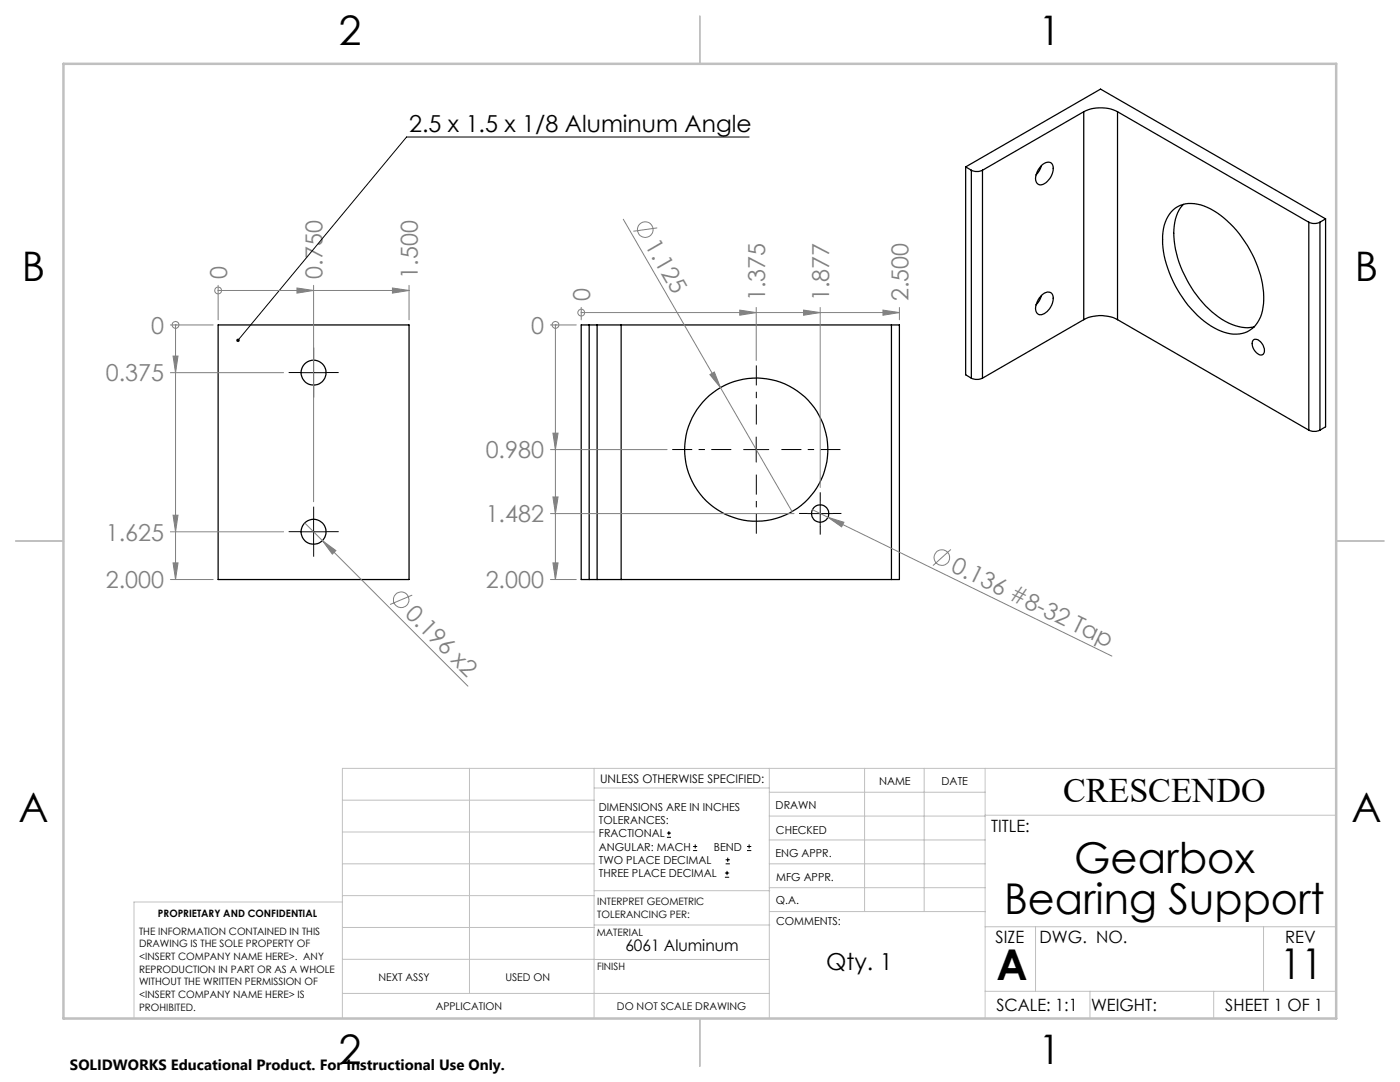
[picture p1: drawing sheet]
<svg xmlns="http://www.w3.org/2000/svg" width="279mm" height="216mm" viewBox="0 0 279 216" stroke-linecap="round" stroke-linejoin="round" font-family="sans-serif">
<g fill="none" stroke="#000" stroke-width=".25">
<path d="M192.7 33.3l26.9-15.5 44.9 25.9M192.7 33.3l1.2 .7M192.7 33.3v41.5l1.2 .7M193.9 34a2.62 2.62 0 0 0 2.2 0M193.9 34v41.5M196.1 34v41.5M207.9 33l-.5 1-.6 .9M207.9 33a1.4 1.4 0 0 1 2.1-.2 3.3 3.3 0 0 1-2.4 4.1 1.3 1.3 0 0 1-.8-1.9l.4-1.1zM216.3 22.3a7.6 7.6 0 0 1 6.7 0M216.3 22.3l-20.2 11.7M216.3 22.3v41.5M223 22.3l38.2 22"/>
<path d="M223 22.3v41.5M207.9 58.9l-.5 1.1-.6 .8M207.9 58.9a1.23 1.23 0 0 1 1.3-.6 1.23 1.23 0 0 1 1 .9 3.4 3.4 0 0 1-2.6 3.6 1.25 1.25 0 0 1-.8-1.9l.4-1.1zM234.1 41.9a6 6 0 0 1 6.8-.5 21.8 21.8 0 0 1 10.9 14.4 11.4 11.4 0 0 1-.8 8.5 5.7 5.7 0 0 1-7.4 1.7 21 21 0 0 1-10.5-12.4 13.8 13.8 0 0 1-.3-9.9l.6-1zM236.2 40.8a8.8 8.8 0 0 0-1.8 7.3 22.5 22.5 0 0 0 10.1 16 8 8 0 0 0 5.8 1.1M261.2 44.3a2.62 2.62 0 0 0 2.2 0M261.2 44.3v41.5M263.4 44.3v41.5M264.5 43.7l-1.1 .6M264.5 43.7v41.5l-1.1 .6M43.5 64.8h38.1v50.8h-38.1zM117.6 64.8h1.6"/>
<path d="M117.6 64.8v50.8M117.6 64.8h-1.6v50.8h1.6M119.2 64.8h4.8M119.2 64.8v50.8M124 64.8h53.9M124 64.8v50.8M177.9 64.8h1.6v50.8h-1.6M177.9 64.8v50.8M193.9 75.5a2.62 2.62 0 0 0 2.2 0M216.3 63.8a7.4 7.4 0 0 1 6.7 0M216.3 63.8l-20.2 11.7M223 63.8l38.2 22"/>
<path d="M250.2 67.8a2.03 2.03 0 0 1 2.1 2.3 .8 .8 0 0 1-.6 .8 .8 .8 0 0 1-.9-.5 2.01 2.01 0 0 1-.6-2.6zM261.2 85.8a2.62 2.62 0 0 0 2.2 0M117.6 115.6h1.6M119.2 115.6h4.8M124 115.6h53.9"/>
<circle cx="62.6" cy="74.4" r="2.49"/>
<circle cx="150.9" cy="89.7" r="14.3"/>
<circle cx="62.6" cy="106.1" r="2.49"/>
<circle cx="163.7" cy="102.5" r="1.72"/>
</g>
<g fill="none" stroke="#808080" stroke-width=".2">
<path d="M43.5 58h.1M43.5 56.9v6.9M43.5 58h38.1M59.3 57.5l3.3 .5-3.3 .5zM62.6 56.9v43.2M78.3 57.5l3.3 .5-3.3 .5zM81.6 56.9v6.9M124.4 43.7l33.7 58.4M131.2 45.5l-4.8 .6M34 64.8h8.5M34 74.4h22.6M34.5 71h1l-.5 3.4z"/>
<path d="M35 64.8v50.8M35 64.8h.1M109.9 64.8h5.1M110.8 64.8v50.8M110.8 64.8h.1M116 62.4h.1M116 61.3v2.5M116 62.4h63.5M141.7 74.8l.9-.6 1.2 3.2zM147.6 61.9l3.3 .5-3.3 .5zM150.9 61.3v10.6M160.4 61.9l3.3 .5-3.3 .5z"/>
<path d="M163.7 61.3v36M176.2 61.9l3.3 .5-3.3 .5zM179.5 61.3v2.5M109.9 89.7h23.2M110.3 86.4h1.1l-.6 3.3zM110.3 99.2h1.1l-.6 3.3zM34 106.1h22.6M34 115.6h8.5M34.5 102.8h1l-.5 3.3zM34.5 112.3h1l-.5 3.3zM60.8 104.4l3.5 3.5M64.3 107.9l2.7 2-.7 .7z"/>
<path d="M64.3 107.9l29.1 29M82.3 118.7l-4.4 1.9M109.9 115.6h5.1M109.9 102.5h48.6M110.3 112.3h1.1l-.6 3.3zM162.1 101.7l3.1 1.5M165.2 103.2l3.2 1-.4 .9zM165.2 103.2l56.7 27.7M189.8 109.6l-3.6 3.3"/>
<circle cx="43.5" cy="58" r=".69"/>
<circle cx="128.8" cy="45.8" r="1.57"/>
<circle cx="35" cy="64.8" r=".68"/>
<circle cx="110.9" cy="64.8" r=".68"/>
<circle cx="116" cy="62.4" r=".67"/>
<circle cx="80.1" cy="119.7" r="1.57"/>
<circle cx="188" cy="111.3" r="1.55"/>
</g>
<g fill="none" stroke="#000" stroke-width=".2">
<path d="M149.5 27.3h-68.4l-33.6 40.6M60.1 74.4h5M62.6 71.9v5M148.4 89.7h5M150.9 87.2v5M163.7 100v5M60.1 106.1h5M62.6 103.6v5M161.2 102.5h5M133.1 167.1h.8M133.1 166.2h.8M133.5 165.8v.9"/>
<path d="M138.3 169.7h.8M138.3 168.9h.8M138.7 168.5v.8M144.7 175h.8M144.7 174.2h.8M144.8 172.4h.9M144.8 171.6h.9M145.1 173.8v.8M145.2 171.1v.9M149.1 169.7h.8M149.1 168.9h.8M149.5 168.5v.8"/>
</g>
<path d="M60.1 74.3h-2.5M62.6 71.8v-2.5M62.6 76.8v2.5M65.1 74.3h2.5M163.7 100v-1.8M60.1 106.1h-2.5M62.6 103.6v-2.5M62.6 108.6v2.5M65.1 106.1h2.5M161.2 102.5h-1.7M163.7 105v1.7M166.2 102.5h1.7" fill="none" stroke="#000" stroke-width=".2" stroke-dasharray="15.2 1.3 1.3 1.3" stroke-linecap="butt"/>
<path d="M145.9 89.7h-11.7M150.9 84.7v-11.8M150.9 94.7v11.8M155.9 89.7h11.8" fill="none" stroke="#000" stroke-width=".2" stroke-dasharray="15.2 1.3 1.3 1.3" stroke-dashoffset="11.3" stroke-linecap="butt"/>
<g fill="none" stroke="#c0c0c0" stroke-width=".2">
<path d="M68.3 159.7h50.3M93.7 153.3v44.9M118.6 153.3v49.9M118.6 157.2h34.9M153.5 153.3v49.9M153.5 158.1h43.1M172.5 153.3v28.6M184.4 153.3v28.6M196.6 153.3v49.9M266.7 153.3h-198.4v49.9M68.3 178.7h50.3M68.3 172.4h50.3"/>
<path d="M68.3 166h50.3M68.3 180h-41.6v23.2M118.6 177.7h35M153.5 167.6h43.1M153.5 162.8h43.1M153.5 172.4h43.1M153.5 177.1h43.1M196.6 162.7h70.1M68.3 198.2h85.2M68.3 191.4l85.2 .1M68.3 185.1h50.3M118.6 184.6h35"/>
<path d="M153.6 181.9h43M196.6 197.8h70.1M196.6 184.9h70.1M206.7 184.9v12.9M217.5 197.8v5.4M242.2 197.8v5.4M252.2 184.9v12.9"/>
</g>
<path d="M139.7 3.2v9.5M3.1 107.9h9.6M266.7 107.9h9.5M139.7 203.2v9.6" fill="none" stroke="#c0c0c0" stroke-width=".25"/>
<path d="M12.7 12.7h254v190.5h-254z" fill="none" stroke="#c0c0c0" stroke-width=".5"/>
<path d="M47.3 67.6a.34 .34 0 0 1 .5 .3 .34 .34 0 0 1-.5 .3l.2-.3-.2 .3-.1-.1z" fill="#000"/>
<g fill="#808080">
<path d="M141.7 74.8l.9-.6 1.2 3.2z"/>
<path d="M64.3 107.9l2.7 2-.7 .7z"/>
<path d="M165.2 103.2l3.2 1-.4 .9z"/>
<path d="M34.5 71h1l-.5 3.4zM34.5 102.8h1l-.5 3.3zM34.5 112.3h1l-.5 3.3z"/>
<path d="M110.3 86.4h1.1l-.6 3.3zM110.3 99.2h1.1l-.6 3.3zM110.3 112.3h1.1l-.6 3.3z"/>
<path d="M59.3 57.5l3.3 .5-3.3 .5zM78.3 57.5l3.3 .5-3.3 .5z"/>
<path d="M147.6 61.9l3.3 .5-3.3 .5zM160.4 61.9l3.3 .5-3.3 .5zM176.2 61.9l3.3 .5-3.3 .5z"/>
</g>
<g font-size="8.5">
<text x="214.4" y="174.2">Gearbox</text>
<text x="200.4" y="182.3">Bearing Support</text>
<text x="198.9" y="195.5">A</text>
<text x="255.5" y="195.4">11</text>
</g>
<g font-size="8.1">
<text x="67.6" y="8.9">2</text>
<text x="207.3" y="8.9">1</text>
<text x="4.4" y="56.2">B</text>
<text x="270.4" y="56.2">B</text>
<text x="3.7" y="164.1">A</text>
<text x="269.7" y="164.1">A</text>
<text x="67.6" y="212.4">2</text>
<text x="207.3" y="212.4">1</text>
</g>
<text font-size="6.9" x="212.2" y="160.1">CRESCENDO</text>
<g font-size="4.7">
<text x="81.6" y="26.3">2.5 x 1.5 x 1/8 Aluminum Angle</text>
<text x="164.9" y="193.5">Qty. 1</text>
</g>
<g font-size="4.7" fill="#808080">
<text x="128.6" y="48.9" transform="rotate(60 128.6 48.9)">1.125</text>
<text x="45.3" y="55.6" transform="rotate(-90 45.3 55.6)">0</text>
<text x="64.4" y="55.6" transform="rotate(-90 64.4 55.6)">0.750</text>
<text x="83.4" y="55.6" transform="rotate(-90 83.4 55.6)">1.500</text>
<text x="117.8" y="60.1" transform="rotate(-90 117.8 60.1)">0</text>
<text x="152.7" y="60.1" transform="rotate(-90 152.7 60.1)">1.375</text>
<text x="165.5" y="60.1" transform="rotate(-90 165.5 60.1)">1.877</text>
<text x="181.3" y="60.1" transform="rotate(-90 181.3 60.1)">2.500</text>
<text x="30.2" y="66.6">0</text>
<text x="106" y="66.6">0</text>
<text x="21.1" y="76.1">0.375</text>
<text x="96.9" y="91.5">0.980</text>
<text x="21.1" y="107.9">1.625</text>
<text x="96.9" y="104.2">1.482</text>
<text x="189.5" y="113.9" transform="rotate(26 189.5 113.9)">0.136 #8-32 Tap</text>
<text x="21.1" y="117.4">2.000</text>
<text x="96.9" y="117.4">2.000</text>
<text x="80.7" y="122.7" transform="rotate(45 80.7 122.7)">0.196 x2</text>
</g>
<g font-size="3.4">
<text x="197.8" y="166">TITLE:</text>
<text x="198.7" y="188.1">SIZE</text>
<text x="207.5" y="188.1">DWG. NO.</text>
<text x="256.5" y="188.2">REV</text>
<text x="198.8" y="201.7">SCALE: 1:1</text>
<text x="217.7" y="201.8">WEIGHT:</text>
<text x="244.5" y="201.7">SHEET 1 OF 1</text>
</g>
<text font-size="3.2" x="124.8" y="189.8">6061 Aluminum</text>
<text font-size="3" x="14" y="213.5">SOLIDWORKS Educational Product. For Instructional Use Only.</text>
<text font-size="2.4" x="119.8" y="156.2">UNLESS OTHERWISE SPECIFIED:</text>
<g font-size="2.2">
<text x="119.5" y="161.8">DIMENSIONS ARE IN INCHES</text>
<text x="154.8" y="161.4">DRAWN</text>
<text x="175.4" y="156.6">NAME</text>
<text x="187.9" y="156.7">DATE</text>
<text x="119.5" y="164.4">TOLERANCES:</text>
<text x="119.5" y="167.1">FRACTIONAL</text>
<text x="154.9" y="166.3">CHECKED</text>
<text x="119.5" y="169.7">ANGULAR: MACH</text>
<text x="119.5" y="172.4">TWO PLACE DECIMAL</text>
<text x="142.5" y="169.7">BEND</text>
<text x="154.8" y="171">ENG APPR.</text>
<text x="119.5" y="175">THREE PLACE DECIMAL</text>
<text x="154.9" y="175.7">MFG APPR.</text>
<text x="154.9" y="180.4">Q.A.</text>
<text x="154.9" y="184.6">COMMENTS:</text>
</g>
<g font-size="2.1">
<text x="75.5" y="195.7">NEXT ASSY</text>
<text x="100.9" y="195.7">USED ON</text>
<text x="86.9" y="201.5">APPLICATION</text>
<text x="123.1" y="201.6">DO NOT SCALE DRAWING</text>
</g>
<g font-size="2">
<text x="31.5" y="182.9">PROPRIETARY AND CONFIDENTIAL</text>
<text x="119.2" y="180.6">INTERPRET GEOMETRIC</text>
<text x="119.2" y="183.1">TOLERANCING PER:</text>
<text x="27.8" y="186.5">THE INFORMATION CONTAINED IN THIS</text>
<text x="27.8" y="189">DRAWING IS THE SOLE PROPERTY OF</text>
<text x="27.8" y="191.6">&lt;INSERT COMPANY NAME HERE&gt;. ANY</text>
<text x="119.1" y="186.7">MATERIAL</text>
<text x="27.8" y="194.1">REPRODUCTION IN PART OR AS A WHOLE</text>
<text x="27.8" y="196.6">WITHOUT THE WRITTEN PERMISSION OF</text>
<text x="119.1" y="193.5">FINISH</text>
<text x="27.8" y="199.1">&lt;INSERT COMPANY NAME HERE&gt; IS</text>
<text x="27.8" y="201.7">PROHIBITED.</text>
</g>
</svg>
